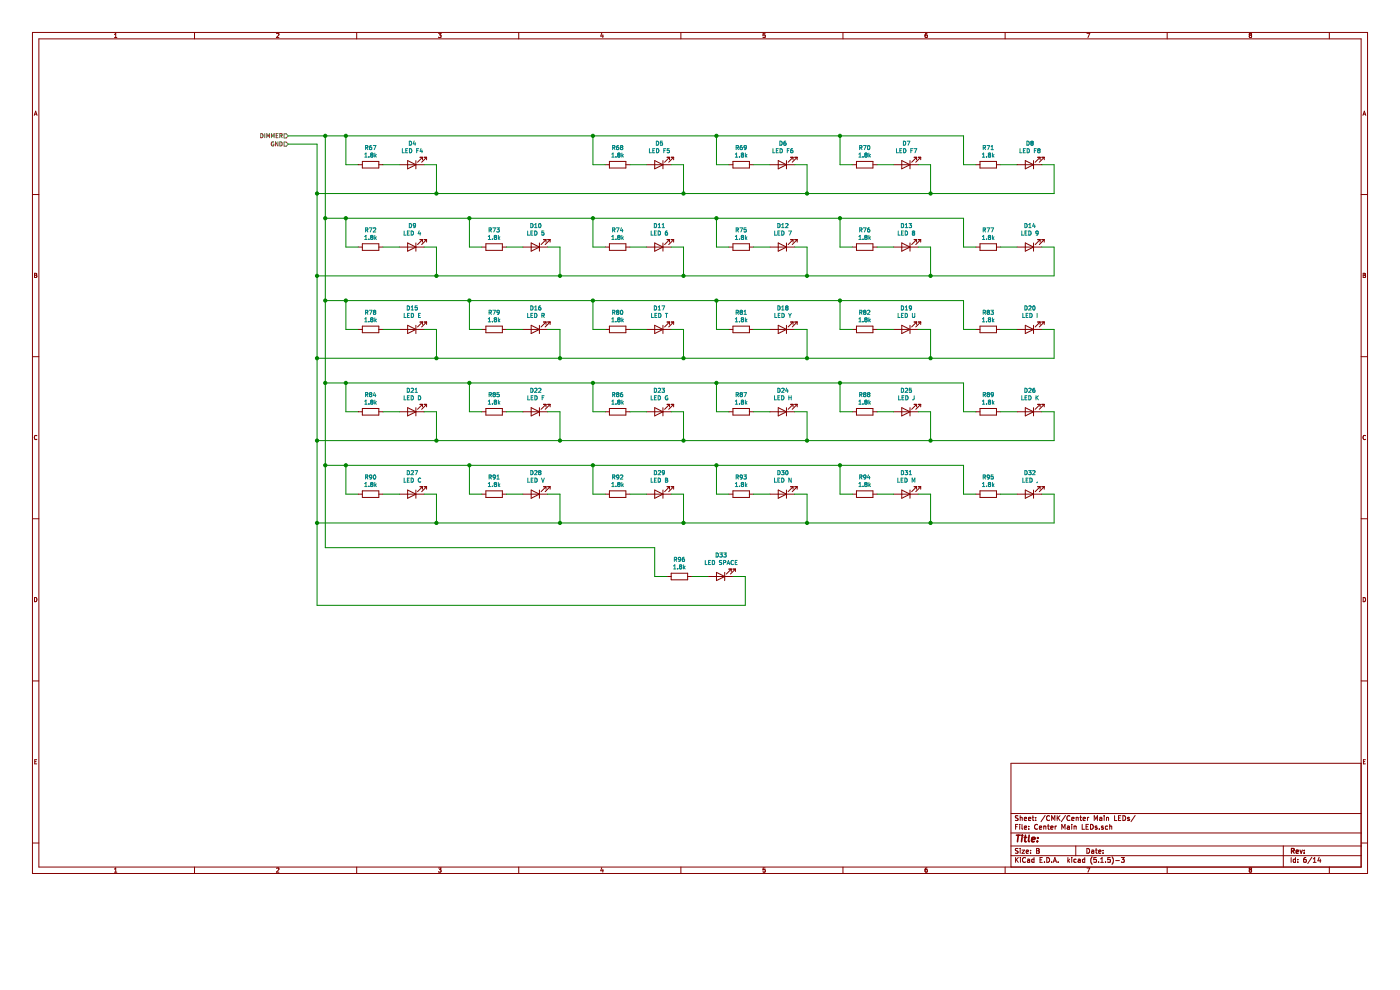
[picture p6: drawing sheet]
EESchema Schematic File Version 4
EELAYER 30 0
EELAYER END
$Descr B 17000 11000
encoding utf-8
Sheet 6 14
Title ""
Date ""
Rev ""
Comp ""
Comment1 ""
Comment2 ""
Comment3 ""
Comment4 ""
$EndDescr
Text HLabel 3500 1650 0    50   Input ~ 0
DIMMER
Text HLabel 3500 1750 0    50   Input ~ 0
GND
$Comp
L Device:R R67
U 1 1
P 4500 2000
AR Path="/5E8C7194/60C027BD/5E9FC203" Ref="R67"  Part="1" 
AR Path="/5E8C755A/5E9909EC/5E9FC203" Ref="R?"  Part="1" 
F 0 "R67" V 4293 2000 50  0000 C CNN
F 1 "1.8k" V 4384 2000 50  0000 C CNN
F 2 "Resistor_SMD:R_1206_3216Metric_Pad1.42x1.75mm_HandSolder" V 4430 2000 50  0001 C CNN
F 3 "~" H 4500 2000 50  0001 C CNN
	1    4500 2000
	0    1    1    0   
$EndComp
$Comp
L Device:LED D4
U 1 1
P 5000 2000
AR Path="/5E8C7194/60C027BD/5EA00B27" Ref="D4"  Part="1" 
AR Path="/5E8C755A/5E9909EC/5EA00B27" Ref="D?"  Part="1" 
F 0 "D4" H 4993 1745 50  0000 C CNN
F 1 "LED F4" H 4993 1836 50  0000 C CNN
F 2 "LED_SMD:LED_1206_3216Metric_ReverseMount_Hole1.8x2.4mm" H 5000 2000 50  0001 C CNN
F 3 "~" H 5000 2000 50  0001 C CNN
	1    5000 2000
	-1   0    0    1   
$EndComp
Wire Wire Line
	4650 2000 4850 2000
Wire Wire Line
	5150 2000 5300 2000
Wire Wire Line
	4350 2000 4200 2000
Wire Wire Line
	4200 2000 4200 1650
Wire Wire Line
	5300 2000 5300 2350
$Comp
L Device:R R68
U 1 1
P 7500 2000
AR Path="/5E8C7194/60C027BD/60A6F954" Ref="R68"  Part="1" 
AR Path="/5E8C755A/5E9909EC/60A6F954" Ref="R?"  Part="1" 
F 0 "R68" V 7293 2000 50  0000 C CNN
F 1 "1.8k" V 7384 2000 50  0000 C CNN
F 2 "Resistor_SMD:R_1206_3216Metric_Pad1.42x1.75mm_HandSolder" V 7430 2000 50  0001 C CNN
F 3 "~" H 7500 2000 50  0001 C CNN
	1    7500 2000
	0    1    1    0   
$EndComp
$Comp
L Device:LED D5
U 1 1
P 8000 2000
AR Path="/5E8C7194/60C027BD/60A6F955" Ref="D5"  Part="1" 
AR Path="/5E8C755A/5E9909EC/60A6F955" Ref="D?"  Part="1" 
F 0 "D5" H 7993 1745 50  0000 C CNN
F 1 "LED F5" H 7993 1836 50  0000 C CNN
F 2 "LED_SMD:LED_1206_3216Metric_ReverseMount_Hole1.8x2.4mm" H 8000 2000 50  0001 C CNN
F 3 "~" H 8000 2000 50  0001 C CNN
	1    8000 2000
	-1   0    0    1   
$EndComp
Wire Wire Line
	7650 2000 7850 2000
Wire Wire Line
	8150 2000 8300 2000
Wire Wire Line
	7350 2000 7200 2000
Wire Wire Line
	7200 2000 7200 1650
Wire Wire Line
	8300 2000 8300 2350
$Comp
L Device:R R69
U 1 1
P 9000 2000
AR Path="/5E8C7194/60C027BD/5EA03C7C" Ref="R69"  Part="1" 
AR Path="/5E8C755A/5E9909EC/5EA03C7C" Ref="R?"  Part="1" 
F 0 "R69" V 8793 2000 50  0000 C CNN
F 1 "1.8k" V 8884 2000 50  0000 C CNN
F 2 "Resistor_SMD:R_1206_3216Metric_Pad1.42x1.75mm_HandSolder" V 8930 2000 50  0001 C CNN
F 3 "~" H 9000 2000 50  0001 C CNN
	1    9000 2000
	0    1    1    0   
$EndComp
$Comp
L Device:LED D6
U 1 1
P 9500 2000
AR Path="/5E8C7194/60C027BD/5EA03C82" Ref="D6"  Part="1" 
AR Path="/5E8C755A/5E9909EC/5EA03C82" Ref="D?"  Part="1" 
F 0 "D6" H 9493 1745 50  0000 C CNN
F 1 "LED F6" H 9493 1836 50  0000 C CNN
F 2 "LED_SMD:LED_1206_3216Metric_ReverseMount_Hole1.8x2.4mm" H 9500 2000 50  0001 C CNN
F 3 "~" H 9500 2000 50  0001 C CNN
	1    9500 2000
	-1   0    0    1   
$EndComp
Wire Wire Line
	9150 2000 9350 2000
Wire Wire Line
	9650 2000 9800 2000
Wire Wire Line
	8850 2000 8700 2000
Wire Wire Line
	8700 2000 8700 1650
Wire Wire Line
	9800 2000 9800 2350
$Comp
L Device:R R70
U 1 1
P 10500 2000
AR Path="/5E8C7194/60C027BD/5EA046F8" Ref="R70"  Part="1" 
AR Path="/5E8C755A/5E9909EC/5EA046F8" Ref="R?"  Part="1" 
F 0 "R70" V 10293 2000 50  0000 C CNN
F 1 "1.8k" V 10384 2000 50  0000 C CNN
F 2 "Resistor_SMD:R_1206_3216Metric_Pad1.42x1.75mm_HandSolder" V 10430 2000 50  0001 C CNN
F 3 "~" H 10500 2000 50  0001 C CNN
	1    10500 2000
	0    1    1    0   
$EndComp
$Comp
L Device:LED D7
U 1 1
P 11000 2000
AR Path="/5E8C7194/60C027BD/5EA046FE" Ref="D7"  Part="1" 
AR Path="/5E8C755A/5E9909EC/5EA046FE" Ref="D?"  Part="1" 
F 0 "D7" H 10993 1745 50  0000 C CNN
F 1 "LED F7" H 10993 1836 50  0000 C CNN
F 2 "LED_SMD:LED_1206_3216Metric_ReverseMount_Hole1.8x2.4mm" H 11000 2000 50  0001 C CNN
F 3 "~" H 11000 2000 50  0001 C CNN
	1    11000 2000
	-1   0    0    1   
$EndComp
Wire Wire Line
	10650 2000 10850 2000
Wire Wire Line
	11150 2000 11300 2000
Wire Wire Line
	10350 2000 10200 2000
Wire Wire Line
	10200 2000 10200 1650
Wire Wire Line
	11300 2000 11300 2350
$Comp
L Device:R R71
U 1 1
P 12000 2000
AR Path="/5E8C7194/60C027BD/5EA0527B" Ref="R71"  Part="1" 
AR Path="/5E8C755A/5E9909EC/5EA0527B" Ref="R?"  Part="1" 
F 0 "R71" V 11793 2000 50  0000 C CNN
F 1 "1.8k" V 11884 2000 50  0000 C CNN
F 2 "Resistor_SMD:R_1206_3216Metric_Pad1.42x1.75mm_HandSolder" V 11930 2000 50  0001 C CNN
F 3 "~" H 12000 2000 50  0001 C CNN
	1    12000 2000
	0    1    1    0   
$EndComp
$Comp
L Device:LED D8
U 1 1
P 12500 2000
AR Path="/5E8C7194/60C027BD/5EA05281" Ref="D8"  Part="1" 
AR Path="/5E8C755A/5E9909EC/5EA05281" Ref="D?"  Part="1" 
F 0 "D8" H 12493 1745 50  0000 C CNN
F 1 "LED F8" H 12493 1836 50  0000 C CNN
F 2 "LED_SMD:LED_1206_3216Metric_ReverseMount_Hole1.8x2.4mm" H 12500 2000 50  0001 C CNN
F 3 "~" H 12500 2000 50  0001 C CNN
	1    12500 2000
	-1   0    0    1   
$EndComp
Wire Wire Line
	12150 2000 12350 2000
Wire Wire Line
	12650 2000 12800 2000
Wire Wire Line
	11850 2000 11700 2000
Wire Wire Line
	11700 2000 11700 1650
Wire Wire Line
	12800 2000 12800 2350
$Comp
L Device:R R72
U 1 1
P 4500 3000
AR Path="/5E8C7194/60C027BD/5EA1C309" Ref="R72"  Part="1" 
AR Path="/5E8C755A/5E9909EC/5EA1C309" Ref="R?"  Part="1" 
F 0 "R72" V 4293 3000 50  0000 C CNN
F 1 "1.8k" V 4384 3000 50  0000 C CNN
F 2 "Resistor_SMD:R_1206_3216Metric_Pad1.42x1.75mm_HandSolder" V 4430 3000 50  0001 C CNN
F 3 "~" H 4500 3000 50  0001 C CNN
	1    4500 3000
	0    1    1    0   
$EndComp
$Comp
L Device:LED D9
U 1 1
P 5000 3000
AR Path="/5E8C7194/60C027BD/5EA1C30F" Ref="D9"  Part="1" 
AR Path="/5E8C755A/5E9909EC/5EA1C30F" Ref="D?"  Part="1" 
F 0 "D9" H 4993 2745 50  0000 C CNN
F 1 "LED 4" H 4993 2836 50  0000 C CNN
F 2 "LED_SMD:LED_1206_3216Metric_ReverseMount_Hole1.8x2.4mm" H 5000 3000 50  0001 C CNN
F 3 "~" H 5000 3000 50  0001 C CNN
	1    5000 3000
	-1   0    0    1   
$EndComp
Wire Wire Line
	4650 3000 4850 3000
Wire Wire Line
	5150 3000 5300 3000
Wire Wire Line
	4350 3000 4200 3000
Wire Wire Line
	4200 3000 4200 2650
Wire Wire Line
	5300 3000 5300 3350
$Comp
L Device:R R73
U 1 1
P 6000 3000
AR Path="/5E8C7194/60C027BD/5EA1C31A" Ref="R73"  Part="1" 
AR Path="/5E8C755A/5E9909EC/5EA1C31A" Ref="R?"  Part="1" 
F 0 "R73" V 5793 3000 50  0000 C CNN
F 1 "1.8k" V 5884 3000 50  0000 C CNN
F 2 "Resistor_SMD:R_1206_3216Metric_Pad1.42x1.75mm_HandSolder" V 5930 3000 50  0001 C CNN
F 3 "~" H 6000 3000 50  0001 C CNN
	1    6000 3000
	0    1    1    0   
$EndComp
$Comp
L Device:LED D10
U 1 1
P 6500 3000
AR Path="/5E8C7194/60C027BD/5EA1C320" Ref="D10"  Part="1" 
AR Path="/5E8C755A/5E9909EC/5EA1C320" Ref="D?"  Part="1" 
F 0 "D10" H 6493 2745 50  0000 C CNN
F 1 "LED 5" H 6493 2836 50  0000 C CNN
F 2 "LED_SMD:LED_1206_3216Metric_ReverseMount_Hole1.8x2.4mm" H 6500 3000 50  0001 C CNN
F 3 "~" H 6500 3000 50  0001 C CNN
	1    6500 3000
	-1   0    0    1   
$EndComp
Wire Wire Line
	6150 3000 6350 3000
Wire Wire Line
	6650 3000 6800 3000
Wire Wire Line
	5850 3000 5700 3000
Wire Wire Line
	5700 3000 5700 2650
Wire Wire Line
	6800 3000 6800 3350
$Comp
L Device:R R74
U 1 1
P 7500 3000
AR Path="/5E8C7194/60C027BD/60A6F95C" Ref="R74"  Part="1" 
AR Path="/5E8C755A/5E9909EC/60A6F95C" Ref="R?"  Part="1" 
F 0 "R74" V 7293 3000 50  0000 C CNN
F 1 "1.8k" V 7384 3000 50  0000 C CNN
F 2 "Resistor_SMD:R_1206_3216Metric_Pad1.42x1.75mm_HandSolder" V 7430 3000 50  0001 C CNN
F 3 "~" H 7500 3000 50  0001 C CNN
	1    7500 3000
	0    1    1    0   
$EndComp
$Comp
L Device:LED D11
U 1 1
P 8000 3000
AR Path="/5E8C7194/60C027BD/5EA1C331" Ref="D11"  Part="1" 
AR Path="/5E8C755A/5E9909EC/5EA1C331" Ref="D?"  Part="1" 
F 0 "D11" H 7993 2745 50  0000 C CNN
F 1 "LED 6" H 7993 2836 50  0000 C CNN
F 2 "LED_SMD:LED_1206_3216Metric_ReverseMount_Hole1.8x2.4mm" H 8000 3000 50  0001 C CNN
F 3 "~" H 8000 3000 50  0001 C CNN
	1    8000 3000
	-1   0    0    1   
$EndComp
Wire Wire Line
	7650 3000 7850 3000
Wire Wire Line
	8150 3000 8300 3000
Wire Wire Line
	7350 3000 7200 3000
Wire Wire Line
	7200 3000 7200 2650
Wire Wire Line
	8300 3000 8300 3350
$Comp
L Device:R R75
U 1 1
P 9000 3000
AR Path="/5E8C7194/60C027BD/5EA1C33C" Ref="R75"  Part="1" 
AR Path="/5E8C755A/5E9909EC/5EA1C33C" Ref="R?"  Part="1" 
F 0 "R75" V 8793 3000 50  0000 C CNN
F 1 "1.8k" V 8884 3000 50  0000 C CNN
F 2 "Resistor_SMD:R_1206_3216Metric_Pad1.42x1.75mm_HandSolder" V 8930 3000 50  0001 C CNN
F 3 "~" H 9000 3000 50  0001 C CNN
	1    9000 3000
	0    1    1    0   
$EndComp
$Comp
L Device:LED D12
U 1 1
P 9500 3000
AR Path="/5E8C7194/60C027BD/5EA1C342" Ref="D12"  Part="1" 
AR Path="/5E8C755A/5E9909EC/5EA1C342" Ref="D?"  Part="1" 
F 0 "D12" H 9493 2745 50  0000 C CNN
F 1 "LED 7" H 9493 2836 50  0000 C CNN
F 2 "LED_SMD:LED_1206_3216Metric_ReverseMount_Hole1.8x2.4mm" H 9500 3000 50  0001 C CNN
F 3 "~" H 9500 3000 50  0001 C CNN
	1    9500 3000
	-1   0    0    1   
$EndComp
Wire Wire Line
	9150 3000 9350 3000
Wire Wire Line
	9650 3000 9800 3000
Wire Wire Line
	8850 3000 8700 3000
Wire Wire Line
	8700 3000 8700 2650
Wire Wire Line
	9800 3000 9800 3350
$Comp
L Device:R R76
U 1 1
P 10500 3000
AR Path="/5E8C7194/60C027BD/5EA1C34D" Ref="R76"  Part="1" 
AR Path="/5E8C755A/5E9909EC/5EA1C34D" Ref="R?"  Part="1" 
F 0 "R76" V 10293 3000 50  0000 C CNN
F 1 "1.8k" V 10384 3000 50  0000 C CNN
F 2 "Resistor_SMD:R_1206_3216Metric_Pad1.42x1.75mm_HandSolder" V 10430 3000 50  0001 C CNN
F 3 "~" H 10500 3000 50  0001 C CNN
	1    10500 3000
	0    1    1    0   
$EndComp
$Comp
L Device:LED D13
U 1 1
P 11000 3000
AR Path="/5E8C7194/60C027BD/60A6F961" Ref="D13"  Part="1" 
AR Path="/5E8C755A/5E9909EC/60A6F961" Ref="D?"  Part="1" 
F 0 "D13" H 10993 2745 50  0000 C CNN
F 1 "LED 8" H 10993 2836 50  0000 C CNN
F 2 "LED_SMD:LED_1206_3216Metric_ReverseMount_Hole1.8x2.4mm" H 11000 3000 50  0001 C CNN
F 3 "~" H 11000 3000 50  0001 C CNN
	1    11000 3000
	-1   0    0    1   
$EndComp
Wire Wire Line
	10650 3000 10850 3000
Wire Wire Line
	11150 3000 11300 3000
Wire Wire Line
	10350 3000 10200 3000
Wire Wire Line
	10200 3000 10200 2650
Wire Wire Line
	11300 3000 11300 3350
$Comp
L Device:R R77
U 1 1
P 12000 3000
AR Path="/5E8C7194/60C027BD/5EA1C35E" Ref="R77"  Part="1" 
AR Path="/5E8C755A/5E9909EC/5EA1C35E" Ref="R?"  Part="1" 
F 0 "R77" V 11793 3000 50  0000 C CNN
F 1 "1.8k" V 11884 3000 50  0000 C CNN
F 2 "Resistor_SMD:R_1206_3216Metric_Pad1.42x1.75mm_HandSolder" V 11930 3000 50  0001 C CNN
F 3 "~" H 12000 3000 50  0001 C CNN
	1    12000 3000
	0    1    1    0   
$EndComp
$Comp
L Device:LED D14
U 1 1
P 12500 3000
AR Path="/5E8C7194/60C027BD/60A6F963" Ref="D14"  Part="1" 
AR Path="/5E8C755A/5E9909EC/60A6F963" Ref="D?"  Part="1" 
F 0 "D14" H 12493 2745 50  0000 C CNN
F 1 "LED 9" H 12493 2836 50  0000 C CNN
F 2 "LED_SMD:LED_1206_3216Metric_ReverseMount_Hole1.8x2.4mm" H 12500 3000 50  0001 C CNN
F 3 "~" H 12500 3000 50  0001 C CNN
	1    12500 3000
	-1   0    0    1   
$EndComp
Wire Wire Line
	12150 3000 12350 3000
Wire Wire Line
	12650 3000 12800 3000
Wire Wire Line
	11850 3000 11700 3000
Wire Wire Line
	11700 3000 11700 2650
Wire Wire Line
	12800 3000 12800 3350
$Comp
L Device:R R78
U 1 1
P 4500 4000
AR Path="/5E8C7194/60C027BD/5EA542B8" Ref="R78"  Part="1" 
AR Path="/5E8C755A/5E9909EC/5EA542B8" Ref="R?"  Part="1" 
F 0 "R78" V 4293 4000 50  0000 C CNN
F 1 "1.8k" V 4384 4000 50  0000 C CNN
F 2 "Resistor_SMD:R_1206_3216Metric_Pad1.42x1.75mm_HandSolder" V 4430 4000 50  0001 C CNN
F 3 "~" H 4500 4000 50  0001 C CNN
	1    4500 4000
	0    1    1    0   
$EndComp
$Comp
L Device:LED D15
U 1 1
P 5000 4000
AR Path="/5E8C7194/60C027BD/5EA542BE" Ref="D15"  Part="1" 
AR Path="/5E8C755A/5E9909EC/5EA542BE" Ref="D?"  Part="1" 
F 0 "D15" H 4993 3745 50  0000 C CNN
F 1 "LED E" H 4993 3836 50  0000 C CNN
F 2 "LED_SMD:LED_1206_3216Metric_ReverseMount_Hole1.8x2.4mm" H 5000 4000 50  0001 C CNN
F 3 "~" H 5000 4000 50  0001 C CNN
	1    5000 4000
	-1   0    0    1   
$EndComp
Wire Wire Line
	4650 4000 4850 4000
Wire Wire Line
	5150 4000 5300 4000
Wire Wire Line
	4350 4000 4200 4000
Wire Wire Line
	4200 4000 4200 3650
Wire Wire Line
	5300 4000 5300 4350
$Comp
L Device:R R79
U 1 1
P 6000 4000
AR Path="/5E8C7194/60C027BD/5EA542C9" Ref="R79"  Part="1" 
AR Path="/5E8C755A/5E9909EC/5EA542C9" Ref="R?"  Part="1" 
F 0 "R79" V 5793 4000 50  0000 C CNN
F 1 "1.8k" V 5884 4000 50  0000 C CNN
F 2 "Resistor_SMD:R_1206_3216Metric_Pad1.42x1.75mm_HandSolder" V 5930 4000 50  0001 C CNN
F 3 "~" H 6000 4000 50  0001 C CNN
	1    6000 4000
	0    1    1    0   
$EndComp
$Comp
L Device:LED D16
U 1 1
P 6500 4000
AR Path="/5E8C7194/60C027BD/5EA542CF" Ref="D16"  Part="1" 
AR Path="/5E8C755A/5E9909EC/5EA542CF" Ref="D?"  Part="1" 
F 0 "D16" H 6493 3745 50  0000 C CNN
F 1 "LED R" H 6493 3836 50  0000 C CNN
F 2 "LED_SMD:LED_1206_3216Metric_ReverseMount_Hole1.8x2.4mm" H 6500 4000 50  0001 C CNN
F 3 "~" H 6500 4000 50  0001 C CNN
	1    6500 4000
	-1   0    0    1   
$EndComp
Wire Wire Line
	6150 4000 6350 4000
Wire Wire Line
	6650 4000 6800 4000
Wire Wire Line
	5850 4000 5700 4000
Wire Wire Line
	5700 4000 5700 3650
Wire Wire Line
	6800 4000 6800 4350
$Comp
L Device:R R80
U 1 1
P 7500 4000
AR Path="/5E8C7194/60C027BD/5EA542DA" Ref="R80"  Part="1" 
AR Path="/5E8C755A/5E9909EC/5EA542DA" Ref="R?"  Part="1" 
F 0 "R80" V 7293 4000 50  0000 C CNN
F 1 "1.8k" V 7384 4000 50  0000 C CNN
F 2 "Resistor_SMD:R_1206_3216Metric_Pad1.42x1.75mm_HandSolder" V 7430 4000 50  0001 C CNN
F 3 "~" H 7500 4000 50  0001 C CNN
	1    7500 4000
	0    1    1    0   
$EndComp
$Comp
L Device:LED D17
U 1 1
P 8000 4000
AR Path="/5E8C7194/60C027BD/5EA542E0" Ref="D17"  Part="1" 
AR Path="/5E8C755A/5E9909EC/5EA542E0" Ref="D?"  Part="1" 
F 0 "D17" H 7993 3745 50  0000 C CNN
F 1 "LED T" H 7993 3836 50  0000 C CNN
F 2 "LED_SMD:LED_1206_3216Metric_ReverseMount_Hole1.8x2.4mm" H 8000 4000 50  0001 C CNN
F 3 "~" H 8000 4000 50  0001 C CNN
	1    8000 4000
	-1   0    0    1   
$EndComp
Wire Wire Line
	7650 4000 7850 4000
Wire Wire Line
	8150 4000 8300 4000
Wire Wire Line
	7350 4000 7200 4000
Wire Wire Line
	7200 4000 7200 3650
Wire Wire Line
	8300 4000 8300 4350
$Comp
L Device:R R81
U 1 1
P 9000 4000
AR Path="/5E8C7194/60C027BD/5EA542EB" Ref="R81"  Part="1" 
AR Path="/5E8C755A/5E9909EC/5EA542EB" Ref="R?"  Part="1" 
F 0 "R81" V 8793 4000 50  0000 C CNN
F 1 "1.8k" V 8884 4000 50  0000 C CNN
F 2 "Resistor_SMD:R_1206_3216Metric_Pad1.42x1.75mm_HandSolder" V 8930 4000 50  0001 C CNN
F 3 "~" H 9000 4000 50  0001 C CNN
	1    9000 4000
	0    1    1    0   
$EndComp
$Comp
L Device:LED D18
U 1 1
P 9500 4000
AR Path="/5E8C7194/60C027BD/60A6F965" Ref="D18"  Part="1" 
AR Path="/5E8C755A/5E9909EC/60A6F965" Ref="D?"  Part="1" 
F 0 "D18" H 9493 3745 50  0000 C CNN
F 1 "LED Y" H 9493 3836 50  0000 C CNN
F 2 "LED_SMD:LED_1206_3216Metric_ReverseMount_Hole1.8x2.4mm" H 9500 4000 50  0001 C CNN
F 3 "~" H 9500 4000 50  0001 C CNN
	1    9500 4000
	-1   0    0    1   
$EndComp
Wire Wire Line
	9150 4000 9350 4000
Wire Wire Line
	9650 4000 9800 4000
Wire Wire Line
	8850 4000 8700 4000
Wire Wire Line
	8700 4000 8700 3650
Wire Wire Line
	9800 4000 9800 4350
$Comp
L Device:R R82
U 1 1
P 10500 4000
AR Path="/5E8C7194/60C027BD/5EA542FC" Ref="R82"  Part="1" 
AR Path="/5E8C755A/5E9909EC/5EA542FC" Ref="R?"  Part="1" 
F 0 "R82" V 10293 4000 50  0000 C CNN
F 1 "1.8k" V 10384 4000 50  0000 C CNN
F 2 "Resistor_SMD:R_1206_3216Metric_Pad1.42x1.75mm_HandSolder" V 10430 4000 50  0001 C CNN
F 3 "~" H 10500 4000 50  0001 C CNN
	1    10500 4000
	0    1    1    0   
$EndComp
$Comp
L Device:LED D19
U 1 1
P 11000 4000
AR Path="/5E8C7194/60C027BD/5EA54302" Ref="D19"  Part="1" 
AR Path="/5E8C755A/5E9909EC/5EA54302" Ref="D?"  Part="1" 
F 0 "D19" H 10993 3745 50  0000 C CNN
F 1 "LED U" H 10993 3836 50  0000 C CNN
F 2 "LED_SMD:LED_1206_3216Metric_ReverseMount_Hole1.8x2.4mm" H 11000 4000 50  0001 C CNN
F 3 "~" H 11000 4000 50  0001 C CNN
	1    11000 4000
	-1   0    0    1   
$EndComp
Wire Wire Line
	10650 4000 10850 4000
Wire Wire Line
	11150 4000 11300 4000
Wire Wire Line
	10350 4000 10200 4000
Wire Wire Line
	10200 4000 10200 3650
Wire Wire Line
	11300 4000 11300 4350
$Comp
L Device:R R83
U 1 1
P 12000 4000
AR Path="/5E8C7194/60C027BD/5EA5430D" Ref="R83"  Part="1" 
AR Path="/5E8C755A/5E9909EC/5EA5430D" Ref="R?"  Part="1" 
F 0 "R83" V 11793 4000 50  0000 C CNN
F 1 "1.8k" V 11884 4000 50  0000 C CNN
F 2 "Resistor_SMD:R_1206_3216Metric_Pad1.42x1.75mm_HandSolder" V 11930 4000 50  0001 C CNN
F 3 "~" H 12000 4000 50  0001 C CNN
	1    12000 4000
	0    1    1    0   
$EndComp
$Comp
L Device:LED D20
U 1 1
P 12500 4000
AR Path="/5E8C7194/60C027BD/5EA54313" Ref="D20"  Part="1" 
AR Path="/5E8C755A/5E9909EC/5EA54313" Ref="D?"  Part="1" 
F 0 "D20" H 12493 3745 50  0000 C CNN
F 1 "LED I" H 12493 3836 50  0000 C CNN
F 2 "LED_SMD:LED_1206_3216Metric_ReverseMount_Hole1.8x2.4mm" H 12500 4000 50  0001 C CNN
F 3 "~" H 12500 4000 50  0001 C CNN
	1    12500 4000
	-1   0    0    1   
$EndComp
Wire Wire Line
	12150 4000 12350 4000
Wire Wire Line
	12650 4000 12800 4000
Wire Wire Line
	11850 4000 11700 4000
Wire Wire Line
	11700 4000 11700 3650
Wire Wire Line
	12800 4000 12800 4350
$Comp
L Device:R R84
U 1 1
P 4500 5000
AR Path="/5E8C7194/60C027BD/5EA58CB4" Ref="R84"  Part="1" 
AR Path="/5E8C755A/5E9909EC/5EA58CB4" Ref="R?"  Part="1" 
F 0 "R84" V 4293 5000 50  0000 C CNN
F 1 "1.8k" V 4384 5000 50  0000 C CNN
F 2 "Resistor_SMD:R_1206_3216Metric_Pad1.42x1.75mm_HandSolder" V 4430 5000 50  0001 C CNN
F 3 "~" H 4500 5000 50  0001 C CNN
	1    4500 5000
	0    1    1    0   
$EndComp
$Comp
L Device:LED D21
U 1 1
P 5000 5000
AR Path="/5E8C7194/60C027BD/5EA58CBA" Ref="D21"  Part="1" 
AR Path="/5E8C755A/5E9909EC/5EA58CBA" Ref="D?"  Part="1" 
F 0 "D21" H 4993 4745 50  0000 C CNN
F 1 "LED D" H 4993 4836 50  0000 C CNN
F 2 "LED_SMD:LED_1206_3216Metric_ReverseMount_Hole1.8x2.4mm" H 5000 5000 50  0001 C CNN
F 3 "~" H 5000 5000 50  0001 C CNN
	1    5000 5000
	-1   0    0    1   
$EndComp
Wire Wire Line
	4650 5000 4850 5000
Wire Wire Line
	5150 5000 5300 5000
Wire Wire Line
	4350 5000 4200 5000
Wire Wire Line
	4200 5000 4200 4650
Wire Wire Line
	5300 5000 5300 5350
$Comp
L Device:R R85
U 1 1
P 6000 5000
AR Path="/5E8C7194/60C027BD/5EA58CC5" Ref="R85"  Part="1" 
AR Path="/5E8C755A/5E9909EC/5EA58CC5" Ref="R?"  Part="1" 
F 0 "R85" V 5793 5000 50  0000 C CNN
F 1 "1.8k" V 5884 5000 50  0000 C CNN
F 2 "Resistor_SMD:R_1206_3216Metric_Pad1.42x1.75mm_HandSolder" V 5930 5000 50  0001 C CNN
F 3 "~" H 6000 5000 50  0001 C CNN
	1    6000 5000
	0    1    1    0   
$EndComp
$Comp
L Device:LED D22
U 1 1
P 6500 5000
AR Path="/5E8C7194/60C027BD/5EA58CCB" Ref="D22"  Part="1" 
AR Path="/5E8C755A/5E9909EC/5EA58CCB" Ref="D?"  Part="1" 
F 0 "D22" H 6493 4745 50  0000 C CNN
F 1 "LED F" H 6493 4836 50  0000 C CNN
F 2 "LED_SMD:LED_1206_3216Metric_ReverseMount_Hole1.8x2.4mm" H 6500 5000 50  0001 C CNN
F 3 "~" H 6500 5000 50  0001 C CNN
	1    6500 5000
	-1   0    0    1   
$EndComp
Wire Wire Line
	6150 5000 6350 5000
Wire Wire Line
	6650 5000 6800 5000
Wire Wire Line
	5850 5000 5700 5000
Wire Wire Line
	5700 5000 5700 4650
Wire Wire Line
	6800 5000 6800 5350
$Comp
L Device:R R86
U 1 1
P 7500 5000
AR Path="/5E8C7194/60C027BD/5EA58CD6" Ref="R86"  Part="1" 
AR Path="/5E8C755A/5E9909EC/5EA58CD6" Ref="R?"  Part="1" 
F 0 "R86" V 7293 5000 50  0000 C CNN
F 1 "1.8k" V 7384 5000 50  0000 C CNN
F 2 "Resistor_SMD:R_1206_3216Metric_Pad1.42x1.75mm_HandSolder" V 7430 5000 50  0001 C CNN
F 3 "~" H 7500 5000 50  0001 C CNN
	1    7500 5000
	0    1    1    0   
$EndComp
$Comp
L Device:LED D23
U 1 1
P 8000 5000
AR Path="/5E8C7194/60C027BD/5EA58CDC" Ref="D23"  Part="1" 
AR Path="/5E8C755A/5E9909EC/5EA58CDC" Ref="D?"  Part="1" 
F 0 "D23" H 7993 4745 50  0000 C CNN
F 1 "LED G" H 7993 4836 50  0000 C CNN
F 2 "LED_SMD:LED_1206_3216Metric_ReverseMount_Hole1.8x2.4mm" H 8000 5000 50  0001 C CNN
F 3 "~" H 8000 5000 50  0001 C CNN
	1    8000 5000
	-1   0    0    1   
$EndComp
Wire Wire Line
	7650 5000 7850 5000
Wire Wire Line
	8150 5000 8300 5000
Wire Wire Line
	7350 5000 7200 5000
Wire Wire Line
	7200 5000 7200 4650
Wire Wire Line
	8300 5000 8300 5350
$Comp
L Device:R R87
U 1 1
P 9000 5000
AR Path="/5E8C7194/60C027BD/60A6F96A" Ref="R87"  Part="1" 
AR Path="/5E8C755A/5E9909EC/60A6F96A" Ref="R?"  Part="1" 
F 0 "R87" V 8793 5000 50  0000 C CNN
F 1 "1.8k" V 8884 5000 50  0000 C CNN
F 2 "Resistor_SMD:R_1206_3216Metric_Pad1.42x1.75mm_HandSolder" V 8930 5000 50  0001 C CNN
F 3 "~" H 9000 5000 50  0001 C CNN
	1    9000 5000
	0    1    1    0   
$EndComp
$Comp
L Device:LED D24
U 1 1
P 9500 5000
AR Path="/5E8C7194/60C027BD/5EA58CED" Ref="D24"  Part="1" 
AR Path="/5E8C755A/5E9909EC/5EA58CED" Ref="D?"  Part="1" 
F 0 "D24" H 9493 4745 50  0000 C CNN
F 1 "LED H" H 9493 4836 50  0000 C CNN
F 2 "LED_SMD:LED_1206_3216Metric_ReverseMount_Hole1.8x2.4mm" H 9500 5000 50  0001 C CNN
F 3 "~" H 9500 5000 50  0001 C CNN
	1    9500 5000
	-1   0    0    1   
$EndComp
Wire Wire Line
	9150 5000 9350 5000
Wire Wire Line
	9650 5000 9800 5000
Wire Wire Line
	8850 5000 8700 5000
Wire Wire Line
	8700 5000 8700 4650
Wire Wire Line
	9800 5000 9800 5350
$Comp
L Device:R R88
U 1 1
P 10500 5000
AR Path="/5E8C7194/60C027BD/5EA58CF8" Ref="R88"  Part="1" 
AR Path="/5E8C755A/5E9909EC/5EA58CF8" Ref="R?"  Part="1" 
F 0 "R88" V 10293 5000 50  0000 C CNN
F 1 "1.8k" V 10384 5000 50  0000 C CNN
F 2 "Resistor_SMD:R_1206_3216Metric_Pad1.42x1.75mm_HandSolder" V 10430 5000 50  0001 C CNN
F 3 "~" H 10500 5000 50  0001 C CNN
	1    10500 5000
	0    1    1    0   
$EndComp
$Comp
L Device:LED D25
U 1 1
P 11000 5000
AR Path="/5E8C7194/60C027BD/60A6F96D" Ref="D25"  Part="1" 
AR Path="/5E8C755A/5E9909EC/60A6F96D" Ref="D?"  Part="1" 
F 0 "D25" H 10993 4745 50  0000 C CNN
F 1 "LED J" H 10993 4836 50  0000 C CNN
F 2 "LED_SMD:LED_1206_3216Metric_ReverseMount_Hole1.8x2.4mm" H 11000 5000 50  0001 C CNN
F 3 "~" H 11000 5000 50  0001 C CNN
	1    11000 5000
	-1   0    0    1   
$EndComp
Wire Wire Line
	10650 5000 10850 5000
Wire Wire Line
	11150 5000 11300 5000
Wire Wire Line
	10350 5000 10200 5000
Wire Wire Line
	10200 5000 10200 4650
Wire Wire Line
	11300 5000 11300 5350
$Comp
L Device:R R89
U 1 1
P 12000 5000
AR Path="/5E8C7194/60C027BD/5EA58D09" Ref="R89"  Part="1" 
AR Path="/5E8C755A/5E9909EC/5EA58D09" Ref="R?"  Part="1" 
F 0 "R89" V 11793 5000 50  0000 C CNN
F 1 "1.8k" V 11884 5000 50  0000 C CNN
F 2 "Resistor_SMD:R_1206_3216Metric_Pad1.42x1.75mm_HandSolder" V 11930 5000 50  0001 C CNN
F 3 "~" H 12000 5000 50  0001 C CNN
	1    12000 5000
	0    1    1    0   
$EndComp
$Comp
L Device:LED D26
U 1 1
P 12500 5000
AR Path="/5E8C7194/60C027BD/5EA58D0F" Ref="D26"  Part="1" 
AR Path="/5E8C755A/5E9909EC/5EA58D0F" Ref="D?"  Part="1" 
F 0 "D26" H 12493 4745 50  0000 C CNN
F 1 "LED K" H 12493 4836 50  0000 C CNN
F 2 "LED_SMD:LED_1206_3216Metric_ReverseMount_Hole1.8x2.4mm" H 12500 5000 50  0001 C CNN
F 3 "~" H 12500 5000 50  0001 C CNN
	1    12500 5000
	-1   0    0    1   
$EndComp
Wire Wire Line
	12150 5000 12350 5000
Wire Wire Line
	12650 5000 12800 5000
Wire Wire Line
	11850 5000 11700 5000
Wire Wire Line
	11700 5000 11700 4650
Wire Wire Line
	12800 5000 12800 5350
$Comp
L Device:R R90
U 1 1
P 4500 6000
AR Path="/5E8C7194/60C027BD/5EA5F358" Ref="R90"  Part="1" 
AR Path="/5E8C755A/5E9909EC/5EA5F358" Ref="R?"  Part="1" 
F 0 "R90" V 4293 6000 50  0000 C CNN
F 1 "1.8k" V 4384 6000 50  0000 C CNN
F 2 "Resistor_SMD:R_1206_3216Metric_Pad1.42x1.75mm_HandSolder" V 4430 6000 50  0001 C CNN
F 3 "~" H 4500 6000 50  0001 C CNN
	1    4500 6000
	0    1    1    0   
$EndComp
$Comp
L Device:LED D27
U 1 1
P 5000 6000
AR Path="/5E8C7194/60C027BD/5EA5F35E" Ref="D27"  Part="1" 
AR Path="/5E8C755A/5E9909EC/5EA5F35E" Ref="D?"  Part="1" 
F 0 "D27" H 4993 5745 50  0000 C CNN
F 1 "LED C" H 4993 5836 50  0000 C CNN
F 2 "LED_SMD:LED_1206_3216Metric_ReverseMount_Hole1.8x2.4mm" H 5000 6000 50  0001 C CNN
F 3 "~" H 5000 6000 50  0001 C CNN
	1    5000 6000
	-1   0    0    1   
$EndComp
Wire Wire Line
	4650 6000 4850 6000
Wire Wire Line
	5150 6000 5300 6000
Wire Wire Line
	4350 6000 4200 6000
Wire Wire Line
	4200 6000 4200 5650
$Comp
L Device:R R91
U 1 1
P 6000 6000
AR Path="/5E8C7194/60C027BD/5EA5F369" Ref="R91"  Part="1" 
AR Path="/5E8C755A/5E9909EC/5EA5F369" Ref="R?"  Part="1" 
F 0 "R91" V 5793 6000 50  0000 C CNN
F 1 "1.8k" V 5884 6000 50  0000 C CNN
F 2 "Resistor_SMD:R_1206_3216Metric_Pad1.42x1.75mm_HandSolder" V 5930 6000 50  0001 C CNN
F 3 "~" H 6000 6000 50  0001 C CNN
	1    6000 6000
	0    1    1    0   
$EndComp
$Comp
L Device:LED D28
U 1 1
P 6500 6000
AR Path="/5E8C7194/60C027BD/5EA5F36F" Ref="D28"  Part="1" 
AR Path="/5E8C755A/5E9909EC/5EA5F36F" Ref="D?"  Part="1" 
F 0 "D28" H 6493 5745 50  0000 C CNN
F 1 "LED V" H 6493 5836 50  0000 C CNN
F 2 "LED_SMD:LED_1206_3216Metric_ReverseMount_Hole1.8x2.4mm" H 6500 6000 50  0001 C CNN
F 3 "~" H 6500 6000 50  0001 C CNN
	1    6500 6000
	-1   0    0    1   
$EndComp
Wire Wire Line
	6150 6000 6350 6000
Wire Wire Line
	6650 6000 6800 6000
Wire Wire Line
	5850 6000 5700 6000
Wire Wire Line
	5700 6000 5700 5650
Wire Wire Line
	6800 6000 6800 6350
$Comp
L Device:R R92
U 1 1
P 7500 6000
AR Path="/5E8C7194/60C027BD/5EA5F37A" Ref="R92"  Part="1" 
AR Path="/5E8C755A/5E9909EC/5EA5F37A" Ref="R?"  Part="1" 
F 0 "R92" V 7293 6000 50  0000 C CNN
F 1 "1.8k" V 7384 6000 50  0000 C CNN
F 2 "Resistor_SMD:R_1206_3216Metric_Pad1.42x1.75mm_HandSolder" V 7430 6000 50  0001 C CNN
F 3 "~" H 7500 6000 50  0001 C CNN
	1    7500 6000
	0    1    1    0   
$EndComp
$Comp
L Device:LED D29
U 1 1
P 8000 6000
AR Path="/5E8C7194/60C027BD/5EA5F380" Ref="D29"  Part="1" 
AR Path="/5E8C755A/5E9909EC/5EA5F380" Ref="D?"  Part="1" 
F 0 "D29" H 7993 5745 50  0000 C CNN
F 1 "LED B" H 7993 5836 50  0000 C CNN
F 2 "LED_SMD:LED_1206_3216Metric_ReverseMount_Hole1.8x2.4mm" H 8000 6000 50  0001 C CNN
F 3 "~" H 8000 6000 50  0001 C CNN
	1    8000 6000
	-1   0    0    1   
$EndComp
Wire Wire Line
	7650 6000 7850 6000
Wire Wire Line
	8150 6000 8300 6000
Wire Wire Line
	7350 6000 7200 6000
Wire Wire Line
	7200 6000 7200 5650
Wire Wire Line
	8300 6000 8300 6350
$Comp
L Device:R R93
U 1 1
P 9000 6000
AR Path="/5E8C7194/60C027BD/5EA5F38B" Ref="R93"  Part="1" 
AR Path="/5E8C755A/5E9909EC/5EA5F38B" Ref="R?"  Part="1" 
F 0 "R93" V 8793 6000 50  0000 C CNN
F 1 "1.8k" V 8884 6000 50  0000 C CNN
F 2 "Resistor_SMD:R_1206_3216Metric_Pad1.42x1.75mm_HandSolder" V 8930 6000 50  0001 C CNN
F 3 "~" H 9000 6000 50  0001 C CNN
	1    9000 6000
	0    1    1    0   
$EndComp
$Comp
L Device:LED D30
U 1 1
P 9500 6000
AR Path="/5E8C7194/60C027BD/5EA5F391" Ref="D30"  Part="1" 
AR Path="/5E8C755A/5E9909EC/5EA5F391" Ref="D?"  Part="1" 
F 0 "D30" H 9493 5745 50  0000 C CNN
F 1 "LED N" H 9493 5836 50  0000 C CNN
F 2 "LED_SMD:LED_1206_3216Metric_ReverseMount_Hole1.8x2.4mm" H 9500 6000 50  0001 C CNN
F 3 "~" H 9500 6000 50  0001 C CNN
	1    9500 6000
	-1   0    0    1   
$EndComp
Wire Wire Line
	9150 6000 9350 6000
Wire Wire Line
	9650 6000 9800 6000
Wire Wire Line
	8850 6000 8700 6000
Wire Wire Line
	8700 6000 8700 5650
Wire Wire Line
	9800 6000 9800 6350
$Comp
L Device:R R94
U 1 1
P 10500 6000
AR Path="/5E8C7194/60C027BD/5EA5F39C" Ref="R94"  Part="1" 
AR Path="/5E8C755A/5E9909EC/5EA5F39C" Ref="R?"  Part="1" 
F 0 "R94" V 10293 6000 50  0000 C CNN
F 1 "1.8k" V 10384 6000 50  0000 C CNN
F 2 "Resistor_SMD:R_1206_3216Metric_Pad1.42x1.75mm_HandSolder" V 10430 6000 50  0001 C CNN
F 3 "~" H 10500 6000 50  0001 C CNN
	1    10500 6000
	0    1    1    0   
$EndComp
$Comp
L Device:LED D31
U 1 1
P 11000 6000
AR Path="/5E8C7194/60C027BD/5EA5F3A2" Ref="D31"  Part="1" 
AR Path="/5E8C755A/5E9909EC/5EA5F3A2" Ref="D?"  Part="1" 
F 0 "D31" H 10993 5745 50  0000 C CNN
F 1 "LED M" H 10993 5836 50  0000 C CNN
F 2 "LED_SMD:LED_1206_3216Metric_ReverseMount_Hole1.8x2.4mm" H 11000 6000 50  0001 C CNN
F 3 "~" H 11000 6000 50  0001 C CNN
	1    11000 6000
	-1   0    0    1   
$EndComp
Wire Wire Line
	10650 6000 10850 6000
Wire Wire Line
	11150 6000 11300 6000
Wire Wire Line
	10350 6000 10200 6000
Wire Wire Line
	10200 6000 10200 5650
Wire Wire Line
	11300 6000 11300 6350
$Comp
L Device:R R95
U 1 1
P 12000 6000
AR Path="/5E8C7194/60C027BD/5EA5F3AD" Ref="R95"  Part="1" 
AR Path="/5E8C755A/5E9909EC/5EA5F3AD" Ref="R?"  Part="1" 
F 0 "R95" V 11793 6000 50  0000 C CNN
F 1 "1.8k" V 11884 6000 50  0000 C CNN
F 2 "Resistor_SMD:R_1206_3216Metric_Pad1.42x1.75mm_HandSolder" V 11930 6000 50  0001 C CNN
F 3 "~" H 12000 6000 50  0001 C CNN
	1    12000 6000
	0    1    1    0   
$EndComp
$Comp
L Device:LED D32
U 1 1
P 12500 6000
AR Path="/5E8C7194/60C027BD/60A6F975" Ref="D32"  Part="1" 
AR Path="/5E8C755A/5E9909EC/60A6F975" Ref="D?"  Part="1" 
F 0 "D32" H 12493 5745 50  0000 C CNN
F 1 "LED ," H 12493 5836 50  0000 C CNN
F 2 "LED_SMD:LED_1206_3216Metric_ReverseMount_Hole1.8x2.4mm" H 12500 6000 50  0001 C CNN
F 3 "~" H 12500 6000 50  0001 C CNN
	1    12500 6000
	-1   0    0    1   
$EndComp
Wire Wire Line
	12150 6000 12350 6000
Wire Wire Line
	12650 6000 12800 6000
Wire Wire Line
	11850 6000 11700 6000
Wire Wire Line
	11700 6000 11700 5650
Wire Wire Line
	12800 6000 12800 6350
$Comp
L Device:R R96
U 1 1
P 8250 7000
AR Path="/5E8C7194/60C027BD/5EA7013D" Ref="R96"  Part="1" 
AR Path="/5E8C755A/5E9909EC/5EA7013D" Ref="R?"  Part="1" 
F 0 "R96" V 8043 7000 50  0000 C CNN
F 1 "1.8k" V 8134 7000 50  0000 C CNN
F 2 "Resistor_SMD:R_1206_3216Metric_Pad1.42x1.75mm_HandSolder" V 8180 7000 50  0001 C CNN
F 3 "~" H 8250 7000 50  0001 C CNN
	1    8250 7000
	0    1    1    0   
$EndComp
$Comp
L Device:LED D33
U 1 1
P 8750 7000
AR Path="/5E8C7194/60C027BD/5EA70143" Ref="D33"  Part="1" 
AR Path="/5E8C755A/5E9909EC/5EA70143" Ref="D?"  Part="1" 
F 0 "D33" H 8743 6745 50  0000 C CNN
F 1 "LED SPACE" H 8743 6836 50  0000 C CNN
F 2 "LED_SMD:LED_1206_3216Metric_ReverseMount_Hole1.8x2.4mm" H 8750 7000 50  0001 C CNN
F 3 "~" H 8750 7000 50  0001 C CNN
	1    8750 7000
	-1   0    0    1   
$EndComp
Wire Wire Line
	8400 7000 8600 7000
Wire Wire Line
	8900 7000 9050 7000
Wire Wire Line
	8100 7000 7950 7000
Wire Wire Line
	7950 7000 7950 6650
Wire Wire Line
	9050 7000 9050 7350
Wire Wire Line
	3500 1750 3850 1750
Wire Wire Line
	3850 1750 3850 2350
Wire Wire Line
	3850 7350 9050 7350
Wire Wire Line
	12800 2350 11300 2350
Connection ~ 5300 2350
Wire Wire Line
	5300 2350 3850 2350
Connection ~ 8300 2350
Wire Wire Line
	8300 2350 5300 2350
Connection ~ 9800 2350
Wire Wire Line
	9800 2350 8300 2350
Connection ~ 11300 2350
Wire Wire Line
	11300 2350 9800 2350
Wire Wire Line
	12800 3350 11300 3350
Wire Wire Line
	3850 3350 3850 4350
Connection ~ 5300 3350
Wire Wire Line
	5300 3350 3850 3350
Connection ~ 6800 3350
Wire Wire Line
	6800 3350 5300 3350
Connection ~ 8300 3350
Wire Wire Line
	8300 3350 6800 3350
Connection ~ 9800 3350
Wire Wire Line
	9800 3350 8300 3350
Connection ~ 11300 3350
Wire Wire Line
	11300 3350 9800 3350
Wire Wire Line
	12800 4350 11300 4350
Connection ~ 3850 4350
Wire Wire Line
	3850 4350 3850 5350
Connection ~ 5300 4350
Wire Wire Line
	5300 4350 3850 4350
Connection ~ 6800 4350
Wire Wire Line
	6800 4350 5300 4350
Connection ~ 8300 4350
Wire Wire Line
	8300 4350 6800 4350
Connection ~ 9800 4350
Wire Wire Line
	9800 4350 8300 4350
Connection ~ 11300 4350
Wire Wire Line
	11300 4350 9800 4350
Wire Wire Line
	12800 5350 11300 5350
Connection ~ 3850 5350
Wire Wire Line
	3850 5350 3850 6350
Connection ~ 5300 5350
Wire Wire Line
	5300 5350 3850 5350
Connection ~ 6800 5350
Wire Wire Line
	6800 5350 5300 5350
Connection ~ 8300 5350
Wire Wire Line
	8300 5350 6800 5350
Connection ~ 9800 5350
Wire Wire Line
	9800 5350 8300 5350
Connection ~ 11300 5350
Wire Wire Line
	11300 5350 9800 5350
Wire Wire Line
	12800 6350 11300 6350
Connection ~ 3850 6350
Wire Wire Line
	3850 6350 3850 7350
Connection ~ 6800 6350
Wire Wire Line
	6800 6350 5300 6350
Connection ~ 8300 6350
Wire Wire Line
	8300 6350 6800 6350
Connection ~ 9800 6350
Connection ~ 11300 6350
Wire Wire Line
	11300 6350 9800 6350
Wire Wire Line
	3850 2350 3850 3350
Connection ~ 3850 2350
Connection ~ 3850 3350
Wire Wire Line
	11700 1650 10200 1650
Connection ~ 4200 1650
Wire Wire Line
	4200 1650 3950 1650
Connection ~ 7200 1650
Wire Wire Line
	7200 1650 4200 1650
Connection ~ 8700 1650
Wire Wire Line
	8700 1650 7200 1650
Connection ~ 10200 1650
Wire Wire Line
	10200 1650 8700 1650
Wire Wire Line
	7950 6650 3950 6650
Wire Wire Line
	3950 6650 3950 5650
Connection ~ 3950 1650
Wire Wire Line
	3950 1650 3500 1650
Wire Wire Line
	11700 5650 10200 5650
Connection ~ 3950 5650
Wire Wire Line
	3950 5650 3950 4650
Connection ~ 4200 5650
Wire Wire Line
	4200 5650 3950 5650
Connection ~ 5700 5650
Wire Wire Line
	5700 5650 4200 5650
Connection ~ 7200 5650
Wire Wire Line
	7200 5650 5700 5650
Connection ~ 8700 5650
Wire Wire Line
	8700 5650 7200 5650
Connection ~ 10200 5650
Wire Wire Line
	10200 5650 8700 5650
Wire Wire Line
	11700 4650 10200 4650
Connection ~ 3950 4650
Wire Wire Line
	3950 4650 3950 3650
Connection ~ 4200 4650
Wire Wire Line
	4200 4650 3950 4650
Connection ~ 5700 4650
Wire Wire Line
	5700 4650 4200 4650
Connection ~ 7200 4650
Wire Wire Line
	7200 4650 5700 4650
Connection ~ 8700 4650
Wire Wire Line
	8700 4650 7200 4650
Connection ~ 10200 4650
Wire Wire Line
	10200 4650 8700 4650
Wire Wire Line
	11700 3650 10200 3650
Connection ~ 3950 3650
Wire Wire Line
	3950 3650 3950 2650
Connection ~ 4200 3650
Wire Wire Line
	4200 3650 3950 3650
Connection ~ 5700 3650
Wire Wire Line
	5700 3650 4200 3650
Connection ~ 7200 3650
Wire Wire Line
	7200 3650 5700 3650
Connection ~ 8700 3650
Wire Wire Line
	8700 3650 7200 3650
Connection ~ 10200 3650
Wire Wire Line
	10200 3650 8700 3650
Wire Wire Line
	11700 2650 10200 2650
Connection ~ 3950 2650
Wire Wire Line
	3950 2650 3950 1650
Connection ~ 4200 2650
Wire Wire Line
	4200 2650 3950 2650
Connection ~ 5700 2650
Wire Wire Line
	5700 2650 4200 2650
Connection ~ 7200 2650
Wire Wire Line
	7200 2650 5700 2650
Connection ~ 8700 2650
Wire Wire Line
	8700 2650 7200 2650
Connection ~ 10200 2650
Wire Wire Line
	10200 2650 8700 2650
Wire Wire Line
	5300 6000 5300 6350
Connection ~ 5300 6350
Wire Wire Line
	5300 6350 3850 6350
Wire Wire Line
	8300 6350 9800 6350
$EndSCHEMATC
